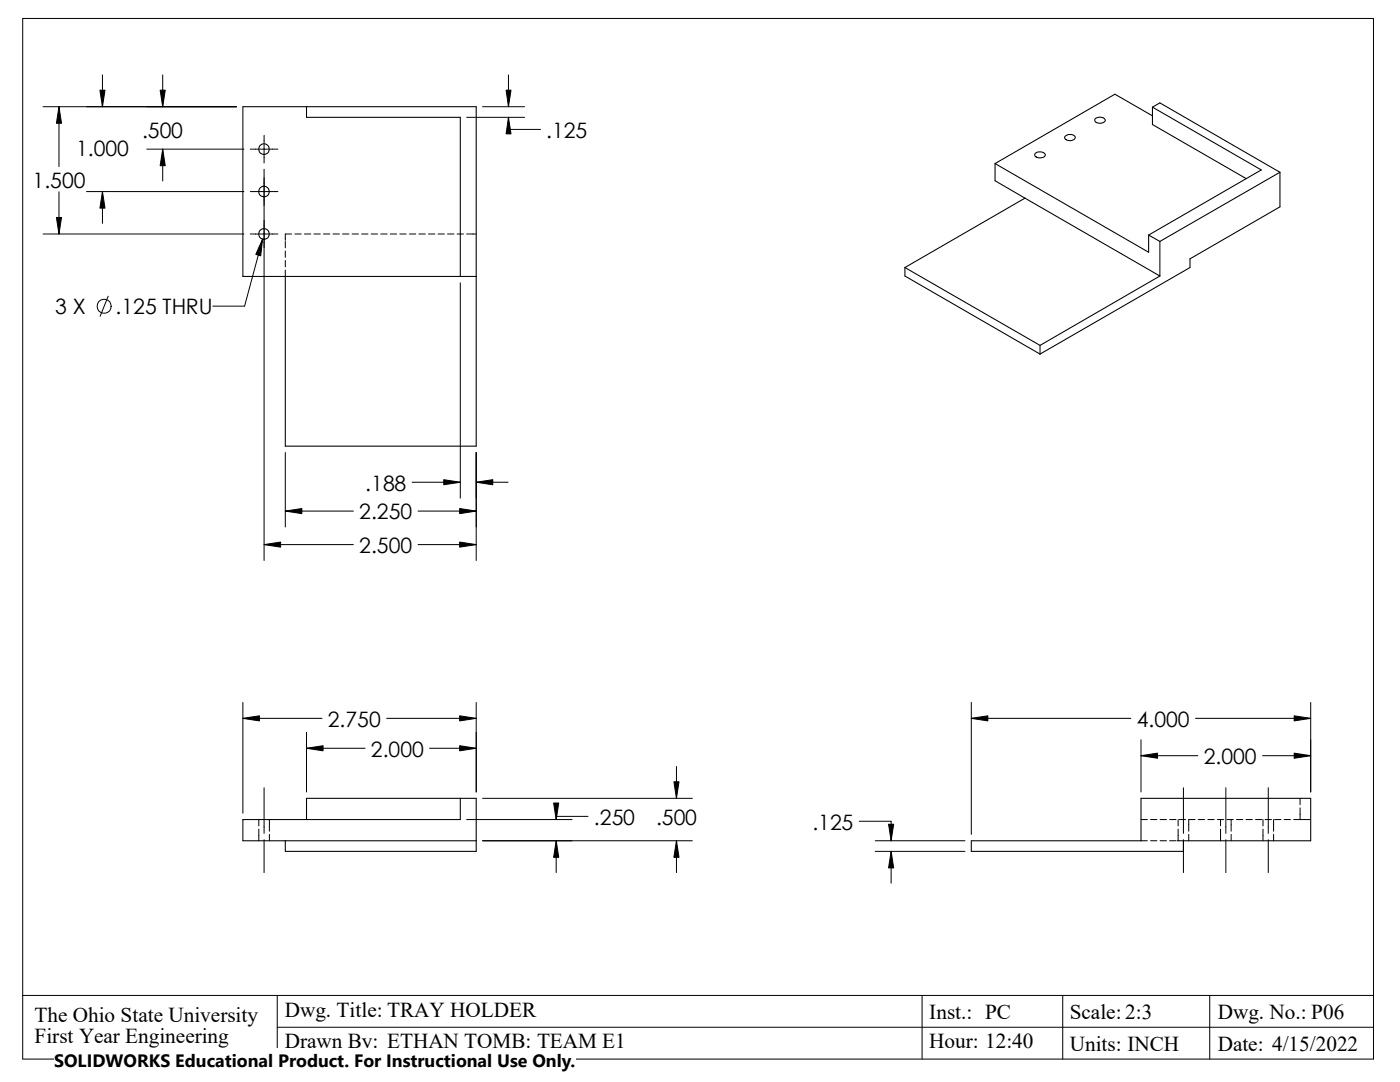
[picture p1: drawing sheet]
<svg xmlns="http://www.w3.org/2000/svg" width="279mm" height="216mm" viewBox="0 0 279 216" stroke-linecap="round" stroke-linejoin="round" font-family="sans-serif">
<g fill="none" stroke="#000" stroke-width=".2">
<path d="M4.5 3.7h269.6v207.6h-269.6zM20.4 14.9v6.4M32.5 14.9v6.4M101.5 14.9v6.4M8.6 21.3h38.6M11.8 21.3v11.9M11.8 38.3v8.4M17.3 38.2h31.4M20.4 38.2v6.4M29.3 29.8h19.4M32.5 29.8v6.3M50 38.2h5.5"/>
<path d="M50 29.8h5.5M52.7 27v5.5M52.7 33.8v78M93.1 23.4h11.6M96.3 21.3h8.4M101.5 23.4v2.4h6.4M8.6 46.7h40.1M21.6 59.1l-1.6 4M50 46.7h5.5M52.4 47.7l-3.6 13.4h-6.3M56.9 48.2v1.2M56.9 50.1v1.3"/>
<path d="M56.9 52v1.3M56.9 53.9v1.3M58.2 46.7h-1.3v1.3M58.8 46.7h1.3M60.7 46.7h1.3M62.7 46.7h1.2M64.6 46.7h1.2M66.5 46.7h1.2M68.4 46.7h1.2M70.3 46.7h1.2M72.2 46.7h1.2M74.1 46.7h1.3"/>
<path d="M76 46.7h1.3M77.9 46.7h1.3M79.8 46.7h1.3M81.7 46.7h1.3M83.6 46.7h1.3M85.5 46.7h1.3M87.4 46.7h1.3M89.3 46.7h1.3M91.2 46.7h1.3M91.9 56.4v43M93.1 46.7h1.9M56.9 90.3v14.9"/>
<path d="M82.3 96.2h9.6M95 90.3v21.5M95 96.2h6.4M52.7 108.7h17.8M56.9 102h13.6M83.4 102h11.6M83.4 108.7h11.6M48.5 140.2v22.1M48.5 143.3h15.8M52.7 157.2v9.1M61.2 146.1v11.9M61.2 149.3h11.7"/>
<path d="M77.2 143.3h17.8M85.7 149.3h9.3M95 140.2v17.8M96.3 159.3h41.9M135 153v6.3M193.8 143.3h31.9M193.8 140.2v26.3M227.7 147.6v10.4M227.7 150.8h11.4M236.2 157.2v9.1M238.6 143.3h23M244.6 157.2v9.1"/>
<path d="M252 150.8h9.6M253.1 157.2v9.1M259.5 159.3v1.3M261.6 140.2v17.8M51.6 163.5v1.3M51.6 165.4v2.4M52.7 167.6v6.5M53.8 163.5v2.4M53.8 166.5v1.3M93.1 163.5h21.1M96.3 167.8h41.9M111 167.8v6.3"/>
<path d="M117.3 162.9h-6.3v.6M135 167.8v6.3M171.5 163.9h6.3v3.9M174.7 167.8h17.9M174.7 169.9h17.9M177.8 169.9v6.3M227.7 163.5h1.3M227.7 167.8h1.3M229.6 163.5h1.3M229.6 167.8h1.3M231.5 163.5h1.3M231.5 167.8h1.3"/>
<path d="M233.4 163.5h1.3M233.4 167.8h1.3M234.9 167.8h1.3M235.1 163.5v1.3M235.1 165.4v2.4M235.3 163.5h1.3M236.2 167.6v6.5M237.2 166.5v1.3M238.5 163.5h-1.3v2.4M239.1 163.5h1.3M241 163.5h1.3M243 163.5h1.2"/>
<path d="M243.6 163.5v1.3M243.6 165.4v2.4M244.6 167.6v6.5M244.9 163.5h1.2M245.7 163.5v2.4M245.7 166.5v1.3M246.8 163.5h1.2M248.7 163.5h1.2M250.6 163.5h1.2M252.1 163.5v1.3M252.1 165.4v2.4M252.5 163.5h1.2"/>
<path d="M253.1 167.6v6.5M254.2 163.5v2.4M254.2 166.5v1.3M254.4 163.5h1.3M256.3 163.5h1.3M258.2 163.5h3.4M259.5 161.2v2.3M4.5 198.6h269.6M55.3 198.6v12.7M184 198.6v12.7M212.1 198.6v12.7M241.4 198.6v12.7"/>
<path d="M55.3 205h218.8"/>
<circle cx="20.8" cy="61.1" r="1.4"/>
</g>
<g fill="none" stroke="#000" stroke-width=".21">
<path d="M61.2 21.3v2.1h30.7v31.8M198.6 32.6v3.5l6 3.4M198.6 32.6l30.6 17.7v-3.4M204.6 39.5l-24 13.9M204.6 39.5l26.9 15.6M206.7 30.6a1.33 1.33 0 0 1 1.9 .3 1.26 1.26 0 0 1-2.1 0zM212.6 27.2a1.25 1.25 0 0 1 2 .3 1.25 1.25 0 0 1-2.1 0zM218.7 23.6a1.38 1.38 0 0 1 1.9 .4 1.26 1.26 0 0 1-2.1 0zM230 21.4l21.7 12.5-22.5 13M230 21.4l1.5-.9 23.9 13.9M230 23.1l-7.5-4.3-23.9 13.8M230 21.4v3.4l18.7 10.8"/>
<path d="M255.4 34.4l-23.9 13.8M255.4 34.4v6.9l-17.9 10.3v1.8l-29.9 17.3M56.9 55.2v33.8h38.1v-67.7h-46.5v33.9h46.5M180.6 53.4l27 15.5M180.6 53.4v1.7l27 15.6M229.2 46.9l2.3 1.3M231.5 55.1l-23.9 13.8M231.5 48.2v6.9M207.6 68.9v1.8M91.9 159.3v4.2h-43.4v4.3h46.5M61.2 163.5v-4.2h33.8v10.6h-38.1v-2.1M193.8 167.8h33.9v-8.5h33.9v8.5h-25.4v2.1h-42.4z"/>
<circle cx="52.7" cy="29.8" r="1.06"/>
<circle cx="52.7" cy="38.2" r="1.06"/>
<circle cx="52.7" cy="46.7" r="1.06"/>
</g>
<g fill="#000" stroke="#000" stroke-width=".2">
<path d="M11.8 21.3l.5 3.3h-1zM20.4 38.2l.6 3.3h-1.1zM19.9 18h1.1l-.6 3.3zM32.5 29.8l.5 3.3h-1zM32 18h1l-.5 3.3zM101.5 23.4l.5 3.3h-1zM101 18h1l-.5 3.3zM11.3 43.4h1l-.5 3.3zM52.4 47.7l-.4 3.4-.9-.3zM88.6 95.7l3.3 .5-3.3 .5zM95 96.2l3.3-.5v1zM52.7 108.7l3.3-.5v1z"/>
<path d="M56.9 102l3.3-.5v1zM91.7 101.5l3.3 .5-3.3 .5zM91.7 108.2l3.3 .5-3.3 .5zM48.5 143.3l3.3-.5v1zM61.2 149.3l3.3-.5v1zM91.7 142.8l3.3 .5-3.3 .5zM91.7 148.8l3.3 .5-3.3 .5zM134.5 156h1l-.5 3.3zM193.8 143.3l3.3-.5v1zM227.7 150.8l3.3-.5v1zM258.3 142.8l3.3 .5-3.3 .5zM258.3 150.3l3.3 .5-3.3 .5z"/>
<path d="M111 167.8l.5 3.3h-1zM110.5 160.2h1l-.5 3.3zM135 167.8l.5 3.3h-1zM177.8 169.9l.6 3.3h-1.1zM177.3 164.5h1.1l-.6 3.3z"/>
</g>
<path d="M10.8 209.2h104.1v6.7h-104.1z" fill="#fff"/>
<g font-size="4.2">
<text x="28.4" y="27.5">.500</text>
<text x="109" y="27.5">.125</text>
<text x="15.2" y="31.1">1.000</text>
<text x="6.5" y="37.4">1.500</text>
<text x="11" y="62.7">3 X</text>
<text x="23.1" y="62.7">.125 THRU</text>
<text x="72.9" y="97.9">.188</text>
<text x="71.7" y="103.6">2.250</text>
<text x="71.7" y="110.3">2.500</text>
<text x="65.4" y="145">2.750</text>
<text x="226.9" y="145">4.000</text>
<text x="74" y="151">2.000</text>
<text x="240.2" y="152.5">2.000</text>
<text x="118.5" y="164.5">.250</text>
<text x="130.9" y="164.5">.500</text>
<text x="162.1" y="165.6">.125</text>
<text x="6.9" y="203.9">The Ohio State University</text>
<text x="56.9" y="202.9">Dwg. Title: TRAY HOLDER</text>
<text x="185.5" y="203.2">Inst.: PC</text>
<text x="213.5" y="203.2">Scale: 2:3</text>
<text x="243.1" y="203.2">Dwg. No.: P06</text>
<text x="6.9" y="208.1">First Year Engineering</text>
<text x="56.9" y="209.2">Drawn By: ETHAN TOMB: TEAM E1</text>
<text x="185.5" y="209.2">Hour: 12:40</text>
<text x="213.5" y="209.6">Units: INCH</text>
<text x="243" y="209.6">Date: 4/15/2022</text>
</g>
<text font-size="3.6" x="10.8" y="213">SOLIDWORKS Educational Product. For Instructional Use Only.</text>
</svg>
